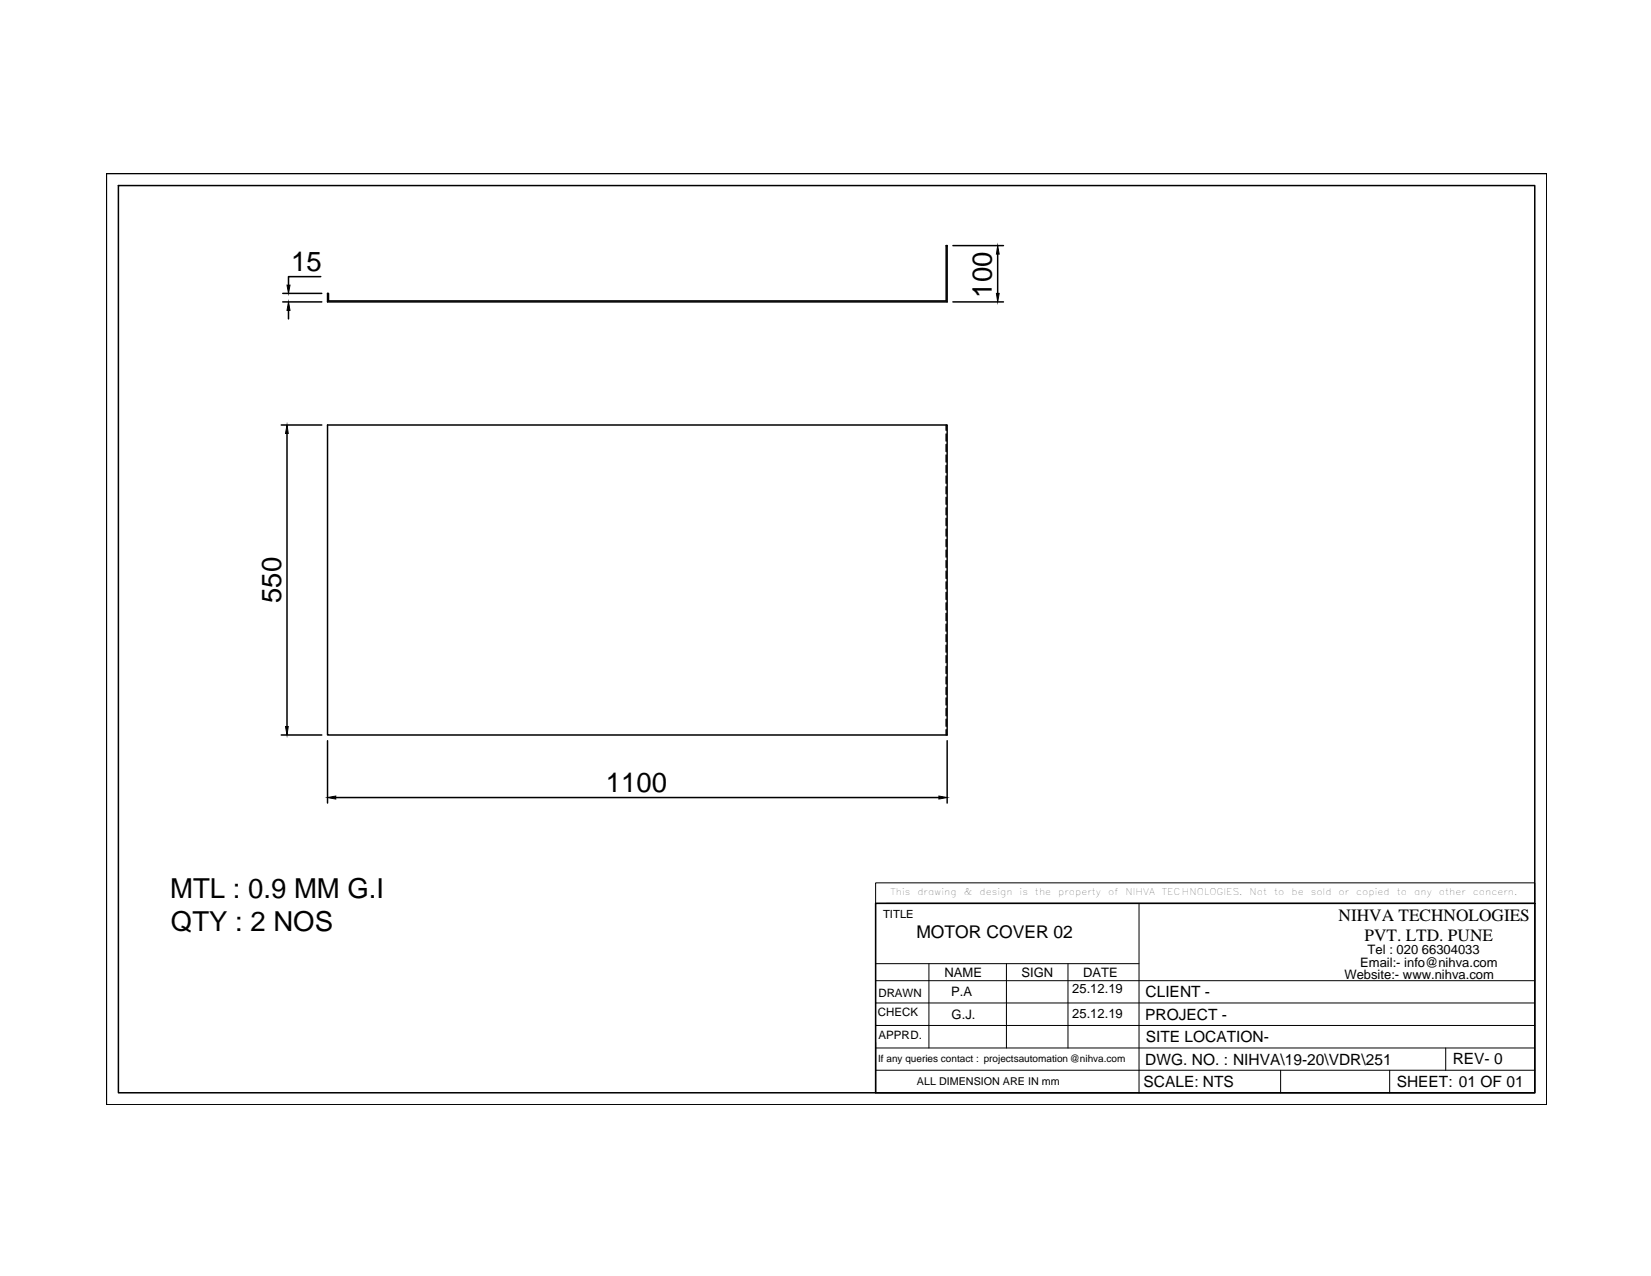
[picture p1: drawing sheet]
<svg xmlns="http://www.w3.org/2000/svg" width="279mm" height="216mm" viewBox="0 0 279 216" stroke-linecap="round" stroke-linejoin="round" font-family="sans-serif">
<!-- layer: 0 -->
<g fill="none" stroke="#000" stroke-width=".25">
<path d="M18 29.4h243.8v157.5h-243.8zM20 31.4h239.7v153.5h-239.7zM47.9 51.1h6.6M47.9 49.6h6.6M48.8 52.5v1.5M54.3 46.8h-5.5v1.4M55.4 49.6h.2v1.3h104.5v-9.3h.2v9.5h-104.9zM161.3 51.1h8.5M161.3 41.6h8.5M168.8 43v6.6M47.6 71.9h6.9M48.6 73.3v49.6"/>
<path d="M55.4 71.9h104.9v52.5h-104.9zM160.1 71.9v.9M160.1 73.4v1.2M160.1 75.2v1.2M160.1 77v1.2M160.1 78.8v1.2M160.1 80.5v1.3M160.1 82.4v1.2M160.1 84.1v1.2M160.1 85.9v1.2M160.1 87.7v1.2M160.1 89.5v1.2"/>
<path d="M160.1 91.3v1.2M160.1 93.1v1.2M160.1 94.9v1.1M160.1 96.6v1.3M160.1 98.5v1.1M160.1 100.2v1.2M160.1 102v1.2M160.1 103.8v1.2M160.1 105.6v1.2M160.1 107.4v1.2M160.1 109.2v1.1M160.1 110.9v1.2"/>
<path d="M160.1 112.8v1.1M160.1 114.5v1.2M160.1 116.3v1.2M160.1 118.1v1.2M160.1 119.9v1.2M47.6 124.4h6.9M55.4 125.3v10.6M56.8 134.9h102.1M160.1 121.7v1.2M160.1 123.5v.9M160.3 125.3v10.6M148.2 152.9h111.5v32h-111.5z"/>
</g>
<path d="M48.8 51.1l.3 1.4h-.5zM48.6 48.2h.5l-.3 1.4zM168.6 49.6h.5l-.3 1.5zM168.8 41.6l.3 1.4h-.5zM48.6 71.9l.2 1.4h-.5zM48.3 122.9h.5l-.2 1.5zM55.4 134.9l1.4-.2v.5zM158.9 134.7l1.4 .2-1.4 .3z" fill="#000" stroke="#000" stroke-width=".17"/>
<g fill="none" stroke="#000" stroke-width=".17">
<path d="M148.2 149.4h111.5v3.5h-111.5zM148.2 152.9v32M150 152.9h109.7M192.8 152.9v32M148.2 177.3h111.5M148.2 173.5h111.5M148.2 169.7h111.5M148.2 165.9h111.5M148.2 163.1h44.6M157.2 163.1v14.2M170.3 163.1v14.2M180.7 163.1v14.2"/>
<path d="M244.7 177.3v3.8M148.2 181.1h111.5M216.7 181.1v3.8M235.2 181.1v3.8"/>
</g>
<g font-size="4.7">
<text x="49.3" y="45.8">15</text>
<text x="167.8" y="50.4" transform="rotate(-90 167.8 50.4)">100</text>
<text x="47.6" y="102" transform="rotate(-90 47.6 102)">550</text>
<text x="102.5" y="133.9">1100</text>
<text x="28.8" y="151.9">MTL : 0.9 MM G.I</text>
<text x="28.9" y="157.5">QTY : 2 NOS</text>
</g>
<text font-size="3" x="155.1" y="158.7">MOTOR COVER 02</text>
<g font-size="2.9">
<text x="226.5" y="155.9">NIHVA TECHNOLOGIES</text>
<text x="230.9" y="159.2">PVT. LTD. PUNE</text>
</g>
<g font-size="2.6">
<text x="193.8" y="172.5">PROJECT -</text>
<text x="193.9" y="168.7">CLIENT -</text>
<text x="193.9" y="176.3">SITE LOCATION-</text>
<text x="193.5" y="183.9">SCALE: NTS</text>
<text x="193.8" y="180.1">DWG. NO. : NIHVA\19-20\VDR\251</text>
<text x="236.4" y="183.9">SHEET: 01 OF 01</text>
<text x="245.8" y="180.1">REV- 0</text>
</g>
<g font-size="2.2">
<text x="231.5" y="161.4">Tel : 020 66304033</text>
<text x="159.9" y="165.4">NAME</text>
<text x="172.9" y="165.4">SIGN</text>
<text x="183.3" y="165.3">DATE</text>
<text x="227.5" y="165.7">Website:- www.nihva.com</text>
<text x="230.2" y="163.6">Email:- info@nihva.com</text>
<text x="161" y="168.6">P.A</text>
<text x="161.1" y="172.4">G.J.</text>
<text x="181.5" y="168.1">25.12.19</text>
<text x="181.5" y="172.3">25.12.19</text>
</g>
<g font-size="1.9">
<text x="149.5" y="155.3">TITLE</text>
<text x="148.6" y="172">CHECK</text>
<text x="148.6" y="168.6">DRAWN</text>
<text x="148.6" y="175.8">APPRD.</text>
</g>
<text font-size="1.8" x="155.2" y="183.6">ALL DIMENSION ARE IN mm</text>
<text font-size="1.7" x="148.6" y="179.7">If any queries contact : projectsautomation@nihva.com</text>
<g font-size="1.6">
<text x="150.7" y="151.5">This</text>
<text x="155.2" y="151.5">drawing</text>
<text x="163.1" y="151.5">&amp;</text>
<text x="165.7" y="151.5">design</text>
<text x="172.6" y="151.5">is</text>
<text x="175.2" y="151.5">the</text>
<text x="179.1" y="151.5">property</text>
<text x="187.5" y="151.5">of</text>
<text x="190.5" y="151.5">NIHVA</text>
<text x="196.6" y="151.5">TECHNOLOGIES.</text>
<text x="211.5" y="151.5">Not</text>
<text x="215.6" y="151.5">to</text>
<text x="218.6" y="151.5">be</text>
<text x="221.8" y="151.5">sold</text>
<text x="226.5" y="151.5">or</text>
<text x="229.5" y="151.5">copied</text>
<text x="236.4" y="151.5">to</text>
<text x="239.3" y="151.5">any</text>
<text x="243.5" y="151.5">other</text>
<text x="249.3" y="151.5">concern.</text>
</g>
</svg>
